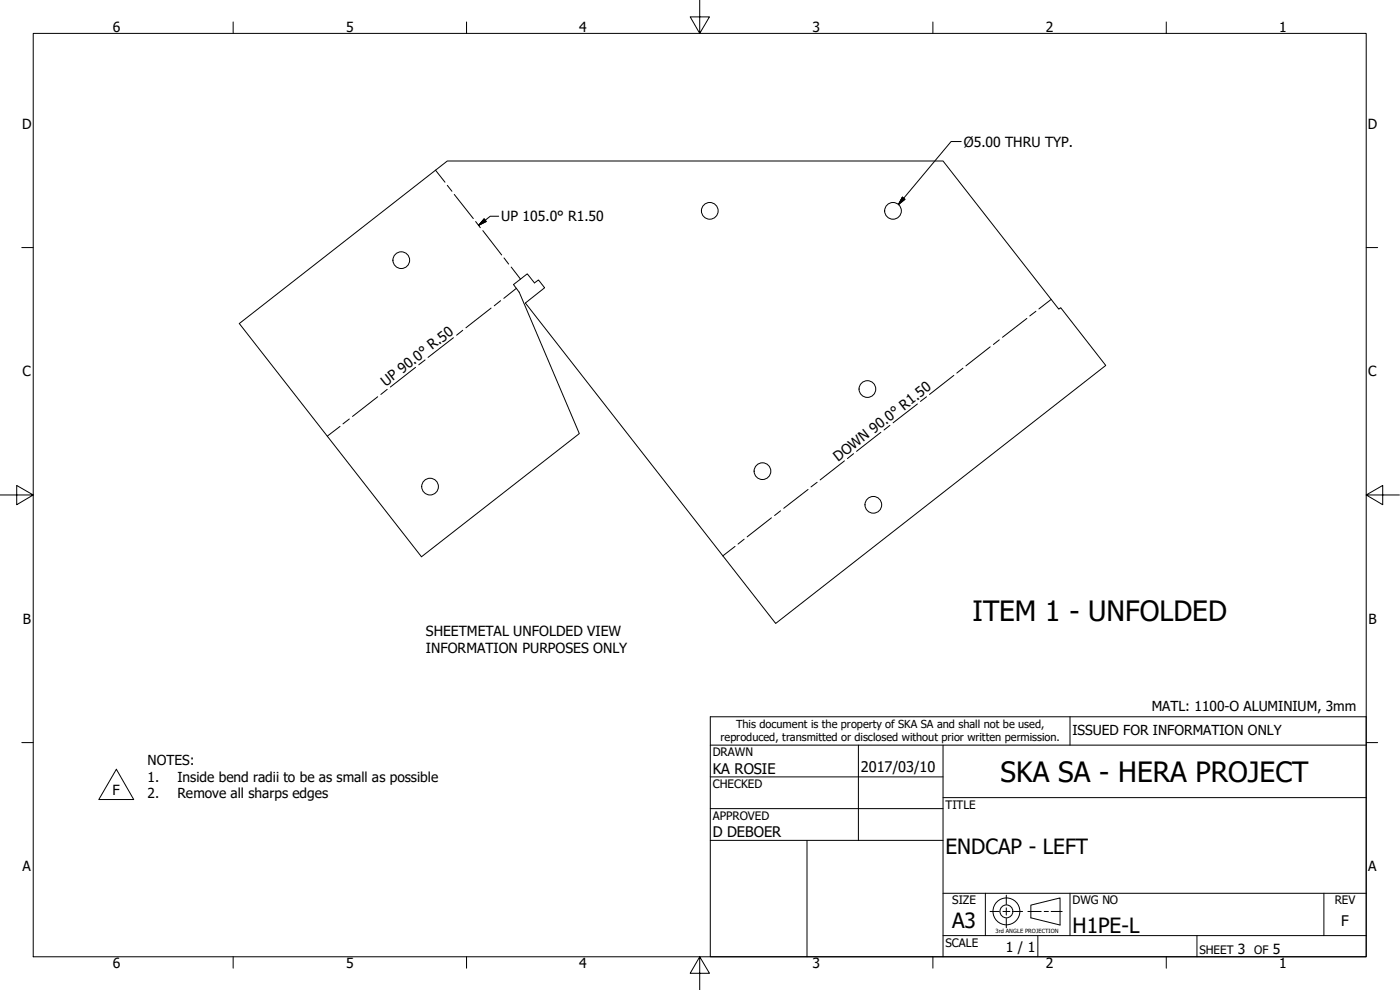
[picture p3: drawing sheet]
<svg xmlns="http://www.w3.org/2000/svg" width="420mm" height="297mm" viewBox="0 0 420 297" stroke-linecap="round" stroke-linejoin="round" font-family="sans-serif">
<!-- layer: Visible (ANSI) -->
<g fill="none" stroke="#000" stroke-width=".3">
<path d="M71.8 97.1l62.4-48.8h148.8l34.8 44.5 .5-.5 13.6 17.4-99.1 77.4-75.1-96.2 5.7-4.6-1.8-2.3-1.2 .9-2.2-2.7-4.1 3.2 1.7 2.3 18.1 42.4-47.4 37z"/>
<circle cx="120.4" cy="78.1" r="2.51"/>
<circle cx="213" cy="63.3" r="2.51"/>
<circle cx="268" cy="63.3" r="2.51"/>
<circle cx="260.3" cy="116.7" r="2.51"/>
<circle cx="129.1" cy="146" r="2.51"/>
<circle cx="228.8" cy="141.4" r="2.51"/>
<circle cx="262.1" cy="151.5" r="2.51"/>
</g>
<!-- layer: Border (ANSI) -->
<g fill="none" stroke="#000" stroke-width=".3">
<path d="M130.7 51l2.8 3.7M134.2 55.6l1.4 1.8M136.3 58.3l5.7 7.3M142.7 66.5l1.4 1.8M144.9 69.2l5.7 7.3M151.3 77.4l1.4 1.8M138.9 99.1l-1.9 1.5M147.4 92.4l-7.6 5.9M150.2 90.2l-1.9 1.5M153.4 80.1l2.8 3.6M154.9 86.5l-3.7 3M308.2 95.6l-7.3 5.6"/>
<path d="M310.9 93.4l-1.8 1.4M315.5 89.8l-3.7 2.9M113.3 119l-7.5 6M116.2 116.8l-1.9 1.5M124.7 110.2l-7.5 5.9M127.6 108l-1.9 1.5M136.1 101.3l-7.6 5.9M278.1 119l-1.9 1.4M286.3 112.6l-7.3 5.7M289 110.5l-1.9 1.4M297.2 104.1l-7.3 5.7M299.9 102l-1.8 1.4"/>
<path d="M102 127.9l-3.8 3M104.8 125.7l-1.9 1.5M253.4 138.3l-7.3 5.7M256.2 136.1l-1.9 1.5M264.4 129.7l-7.4 5.7M267.1 127.6l-1.8 1.4M275.3 121.2l-7.3 5.7M231.5 155.4l-7.3 5.7M234.3 153.3l-1.8 1.4M242.5 146.9l-7.3 5.6M245.2 144.7l-1.8 1.4M220.6 163.9l-3.7 2.9"/>
<path d="M223.3 161.8l-1.8 1.4"/>
</g>
<!-- layer: Title (ANSI) -->
<g fill="none" stroke="#000" stroke-width=".3">
<path d="M10 10h400v277.1h-400zM70 6.6v3.4M140 6.6v3.4M210 0v10l-2.9-4.9h5.8l-2.9 4.9M280 6.6v3.4M350 6.6v3.4M6.5 74.3h3.5M410 74.3h3.4M0 148.5h10l-5-2.8v5.7l5-2.9M410 148.5l5 2.9v-5.7l-5 2.8h10M6.5 222.8h3.5M410 222.8h3.4"/>
<path d="M70 287.1v3.4M140 287.1v3.4M210 287.1l2.9 4.9h-5.8l2.9-4.9v9.9M280 287.1v3.4M350 287.1v3.4"/>
</g>
<!-- layer: Sketch Geometry (ANSI) -->
<g fill="none" stroke="#000" stroke-width=".3">
<path d="M213.2 215.1h196.8v72h-196.8zM321.1 215.1v8.5M213.2 233.1h69.8M213.2 223.6h196.8M257.6 223.6v28.5M283 239.3h127M283 223.6v63.5M213.2 242.6h69.8M213.2 252.1h69.8M242.2 252.1v35M283 268h127M295.7 268v12.7"/>
<path d="M321.1 268v12.7M397.3 268v12.7M283 280.7h127M311.5 280.7v6.4M359.2 280.7v6.4"/>
</g>
<!-- layer: Dimension (ANSI) -->
<path d="M270.8 59.2l.8 .6-2 1.6zM288.5 42.5h-3.1l-15.8 18.9M145.3 65.7l.6 .8-2.3 1.1zM149.7 64.9h-2.6l-3.5 2.7M34.9 230.8l5.2 9.1h-10.4z" fill="none" stroke="#000" stroke-width=".3"/>
<path d="M270.8 59.2l-1.2 2.2zM270.8 59.2l.8 .6-2 1.6zM145.3 65.7l-1.7 1.9zM145.3 65.7l.6 .8-2.3 1.1z" fill="#000" stroke="#000" stroke-width=".3"/>
<!-- layer: Center Mark (ANSI) -->
<g fill="none" stroke="#000" stroke-width=".3">
<path d="M297.1 273.5h2.8M301 273.5h2.1M302 268.6v2.8M302 272.4v2.2M302 275.6v2.8M304.2 273.5h2.7M308.5 273.5h4M309.4 271.6l8.7-2.2v8.1l-8.7-2.1zM313.4 273.5h1.2M315.5 273.5h3.3"/>
<circle cx="302" cy="273.4" r="4"/>
<circle cx="302" cy="273.4" r="1.94"/>
</g>
<g font-size="8.4">
<text x="291.9" y="186.4">ITEM 1 - UNFOLDED</text>
<text x="300.3" y="234.5">SKA SA - HERA PROJECT</text>
</g>
<g font-size="6.3">
<text x="283.8" y="256.1">ENDCAP - LEFT</text>
<text x="285.8" y="278.6">A3</text>
<text x="321.9" y="280">H1PE-L</text>
</g>
<g font-size="4.4">
<text x="213.9" y="232.2">KA ROSIE</text>
<text x="258.4" y="231.6">2017/03/10</text>
<text x="213.9" y="251.3">D DEBOER</text>
<text x="402.5" y="277.9">F</text>
</g>
<g font-size="4.2">
<text x="33.8" y="9.6">6</text>
<text x="103.9" y="9.6">5</text>
<text x="173.9" y="9.6">4</text>
<text x="243.8" y="9.6">3</text>
<text x="313.9" y="9.6">2</text>
<text x="383.9" y="9.6">1</text>
<text x="6.7" y="38.7">D</text>
<text x="410.5" y="38.7">D</text>
<text x="289.2" y="44">Ø5.00 THRU TYP.</text>
<text x="150.4" y="66.4">UP 105.0° R1.50</text>
<text x="6.8" y="113">C</text>
<text x="410.7" y="113">C</text>
<text x="115.8" y="116.1" transform="rotate(-38 115.8 116.1)">UP 90.0°R.50</text>
<text x="251.5" y="138.7" transform="rotate(-38 251.5 138.7)">DOWN 90.0°R1.50</text>
<text x="6.9" y="187.2">B</text>
<text x="127.8" y="190.9">SHEETMETAL UNFOLDED VIEW</text>
<text x="410.7" y="187.2">B</text>
<text x="127.8" y="195.9">INFORMATION PURPOSES ONLY</text>
<text x="33.8" y="238.4">F</text>
<text x="6.8" y="261.4">A</text>
<text x="410.7" y="261.4">A</text>
<text x="301.9" y="285.6">1 / 1</text>
<text x="371.5" y="286.2">3</text>
<text x="382" y="286.2">5</text>
<text x="33.8" y="290.5">6</text>
<text x="103.9" y="290.5">5</text>
<text x="173.9" y="290.5">4</text>
<text x="243.8" y="290.5">3</text>
<text x="313.9" y="290.5">2</text>
<text x="383.9" y="290.5">1</text>
</g>
<g font-size="4.1">
<text x="345.6" y="213.3">MATL: 1100-O ALUMINIUM, 3mm</text>
<text x="321.9" y="220.5">ISSUED FOR INFORMATION ONLY</text>
<text x="44.3" y="229.7">NOTES:</text>
<text x="44.3" y="234.6">1.</text>
<text x="44.3" y="239.6">2.</text>
<text x="53.3" y="234.6">Inside bend radii to be as small as possible</text>
<text x="53.3" y="239.6">Remove all sharps edges</text>
</g>
<g font-size="3.5">
<text x="213.9" y="226.9">DRAWN</text>
<text x="213.9" y="236.4">CHECKED</text>
<text x="213.9" y="245.9">APPROVED</text>
<text x="283.8" y="242.6">TITLE</text>
<text x="285.8" y="271.3">SIZE</text>
<text x="321.9" y="271.3">DWG NO</text>
<text x="400.6" y="271.3">REV</text>
<text x="283.8" y="284">SCALE</text>
<text x="360" y="286.2">SHEET</text>
<text x="376.4" y="286.2">OF</text>
</g>
<g font-size="3.3">
<text x="220.9" y="218.4">This document is the property of SKA SA and shall not be used,</text>
<text x="216.3" y="222.4">reproduced, transmitted or disclosed without prior written permission.</text>
</g>
<text font-size="1.7" x="298.8" y="279.9">3rd ANGLE PROJECTION</text>
</svg>
